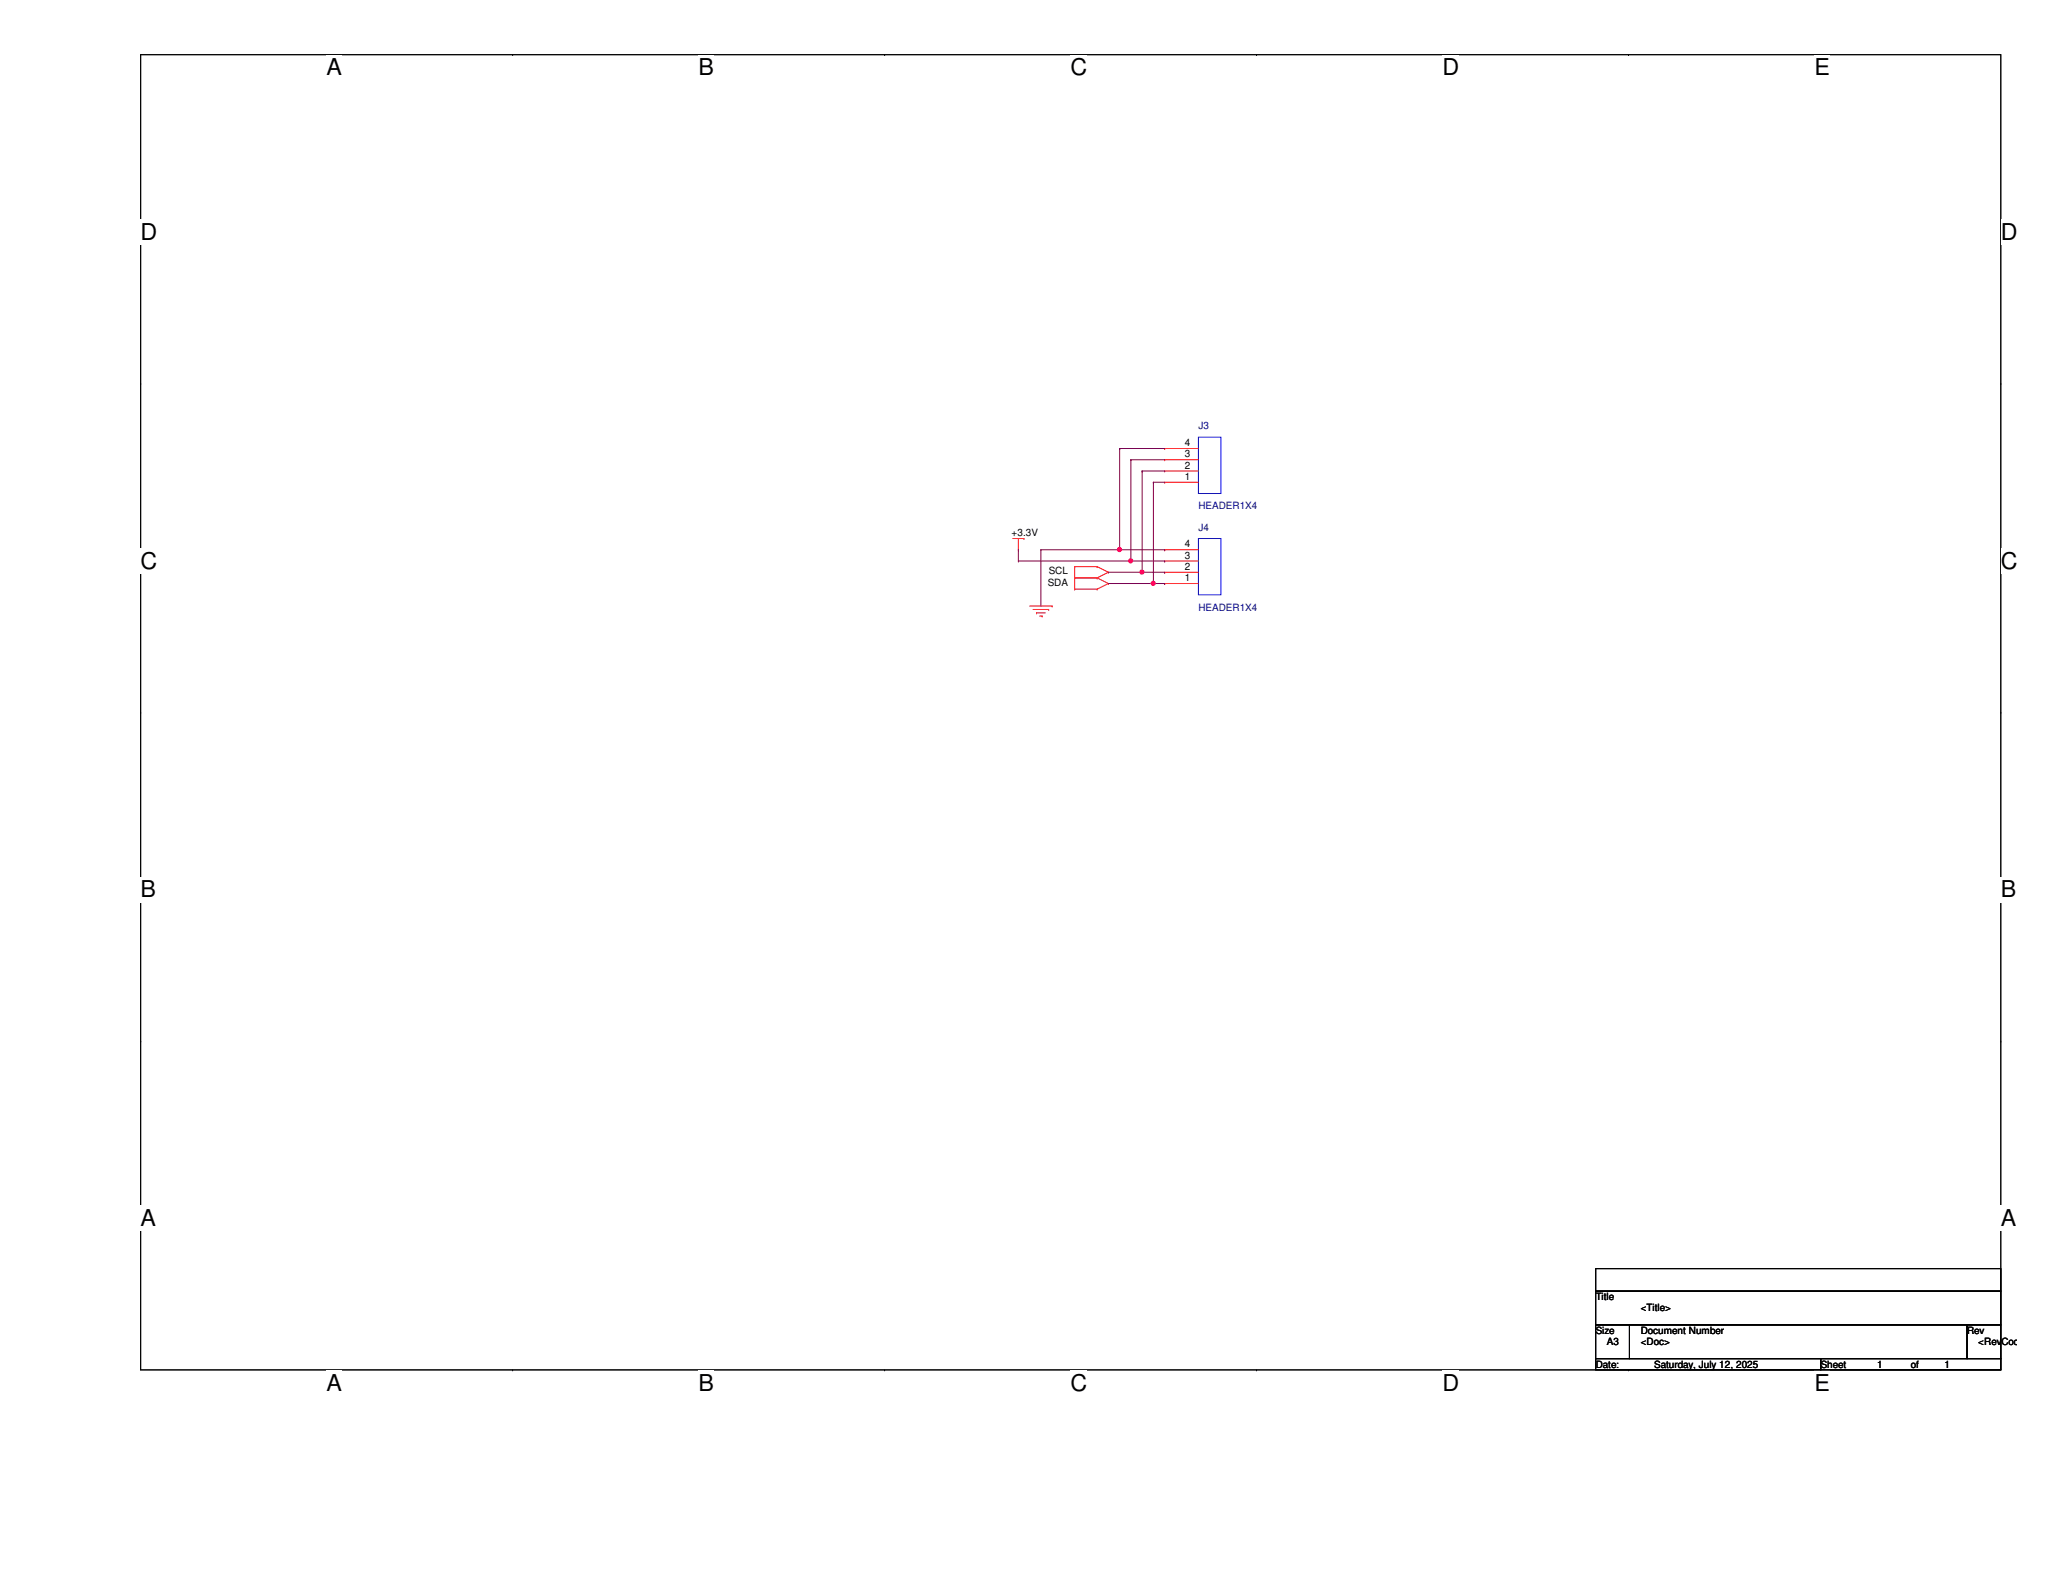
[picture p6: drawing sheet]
<svg xmlns="http://www.w3.org/2000/svg" width="279mm" height="216mm" viewBox="0 0 279 216" stroke-linecap="round" stroke-linejoin="round" font-family="sans-serif">
<path d="M19.1 7.4h251.9v178.1h-251.9z" fill="none" stroke="#000" stroke-width=".14"/>
<g fill="#fff">
<path d="M44.2 7.4h2.1v3.5h-2.1z"/>
<path d="M44.2 185.5h2.1v3.5h-2.1z"/>
</g>
<path d="M69.4 7.4h.1M69.4 185.5h.1" fill="none" stroke="#000" stroke-width=".14"/>
<g fill="#fff">
<path d="M94.6 7.4h2.1v3.5h-2.1z"/>
<path d="M94.6 185.5h2.1v3.5h-2.1z"/>
</g>
<path d="M119.8 7.4h.1M119.8 185.5h.1" fill="none" stroke="#000" stroke-width=".14"/>
<g fill="#fff">
<path d="M145 7.4h2.2v3.5h-2.2z"/>
<path d="M145 185.5h2.2v3.5h-2.2z"/>
</g>
<path d="M170.2 7.4h.1M170.2 185.5h.1" fill="none" stroke="#000" stroke-width=".14"/>
<g fill="#fff">
<path d="M195.4 7.4h2.2v3.5h-2.2z"/>
<path d="M195.4 185.5h2.2v3.5h-2.2z"/>
</g>
<path d="M220.6 7.4h.1M220.6 185.5h.1" fill="none" stroke="#000" stroke-width=".14"/>
<g fill="#fff">
<path d="M245.7 7.4h2.1v3.5h-2.1z"/>
<path d="M245.7 185.5h2.1v3.5h-2.1z"/>
<path d="M19.1 29.7h2.2v3.4h-2.2z"/>
<path d="M271 29.7h2.1v3.4h-2.1z"/>
<path d="M19.1 74.2h2.2v3.5h-2.2z"/>
<path d="M271 74.2h2.1v3.5h-2.1z"/>
</g>
<path d="M19.1 51.9h.1M271 51.9h.1" fill="none" stroke="#000" stroke-width=".14"/>
<g fill="#fff">
<path d="M19.1 118.7h2v3.5h-2z"/>
<path d="M271 118.7h2.1v3.5h-2.1z"/>
</g>
<path d="M19.1 96.5h.1M271 96.5h.1" fill="none" stroke="#000" stroke-width=".14"/>
<g fill="#fff">
<path d="M19.1 163.3h2v3.5h-2z"/>
<path d="M271 163.3h2.1v3.5h-2.1z"/>
</g>
<path d="M19.1 141h.1M271 141h.1M216.1 171.8h54.9v3.1h-54.9zM216.1 174.9h54.9v4.6h-54.9zM216.1 179.5h4.6v4.5h-4.6zM220.7 179.5h45.7v4.5h-45.7zM266.4 179.5h4.6v4.5h-4.6zM216.1 184h30.5v1.5h-30.5zM246.6 184h24.4v1.5h-24.4z" fill="none" stroke="#000" stroke-width=".14"/>
<g fill="none" stroke="#f00" stroke-width=".14">
<path d="M137.2 72.9h1.5M137.9 74.5h.1M137.9 72.9v1.6M138.7 72.9h.1M145.5 78.3h.1M145.5 76.7h.1M145.5 79.8h.1M145.5 78.3h3.1M145.5 76.7v3.1M145.5 76.7h3.1M145.5 79.8h3.1M148.6 78.3h.1"/>
<path d="M148.6 76.7h.1M148.6 79.8h.1M148.6 76.7l1.5 .8M148.6 78.3l1.5 .7M150.1 77.5h.1M150.1 79h.1M150.1 77.5l-1.5 .8M150.1 79l-1.5 .8M157.7 65.3h.1M157.7 63.8h.1M157.7 62.3h.1M157.7 60.7h.1"/>
<path d="M157.7 79h.1M157.7 77.5h.1M157.7 76h.1M157.7 74.5h.1M157.7 65.3h4.6M157.7 63.8h4.6M157.7 62.3h4.6M157.7 60.7h4.6M157.7 79h4.6M157.7 77.5h4.6M157.7 76h4.6M157.7 74.5h4.6"/>
<path d="M139.4 82.1h3.1M139.9 82.5h2.1M140.4 83h.1M140.4 83h1.2M140.8 83.4h.3M141.1 83.4h.1M142 82.5h.1M142.5 82.1h.1"/>
</g>
<path d="M162.3 59.2h3.1v7.6h-3.1zM162.3 72.9h3.1v7.7h-3.1z" fill="none" stroke="#00f" stroke-width=".14"/>
<path d="M137.9 76h.1M137.9 74.5v1.5M137.9 76h15.3M153.2 76h.1" fill="none" stroke="#800040" stroke-width=".14"/>
<circle cx="153.1" cy="76" r=".29" fill="#f0f"/>
<circle cx="153.1" cy="76" r=".29" fill="none" stroke="#f0f" stroke-width=".14"/>
<path d="M141 74.5h10.6M151.6 74.5h.1" fill="none" stroke="#800040" stroke-width=".14"/>
<circle cx="151.6" cy="74.4" r=".29" fill="#f0f"/>
<circle cx="151.6" cy="74.4" r=".29" fill="none" stroke="#f0f" stroke-width=".14"/>
<g fill="none" stroke="#800040" stroke-width=".14">
<path d="M141 74.5h.1M141 74.5v7.6M150.1 77.5h4.6M150.1 79h6.1M151.6 60.7h.1M151.6 60.7h6.1M151.6 60.7v13.8h6.1M153.2 62.3h.1M153.2 62.3h4.5M153.2 62.3v13.7h4.5M154.7 77.5h.1M154.7 63.8h.1"/>
<path d="M154.7 63.8h3M154.7 63.8v13.7M156.2 79h.1M157.7 74.5h.1M157.7 76h.1"/>
</g>
<circle cx="154.7" cy="77.5" r=".29" fill="#f0f"/>
<circle cx="154.7" cy="77.5" r=".29" fill="none" stroke="#f0f" stroke-width=".14"/>
<path d="M154.7 77.5h3M156.2 65.3h.1M156.2 65.3h1.5M156.2 65.3v13.7M157.7 77.5h.1" fill="none" stroke="#800040" stroke-width=".14"/>
<circle cx="156.2" cy="79" r=".29" fill="#f0f"/>
<circle cx="156.2" cy="79" r=".29" fill="none" stroke="#f0f" stroke-width=".14"/>
<path d="M156.2 79h1.5M157.7 79h.1" fill="none" stroke="#800040" stroke-width=".14"/>
<circle cx="153.1" cy="76" r=".29" fill="#f0f"/>
<circle cx="153.1" cy="76" r=".29" fill="none" stroke="#f0f" stroke-width=".14"/>
<circle cx="151.6" cy="74.4" r=".29" fill="#f0f"/>
<circle cx="151.6" cy="74.4" r=".29" fill="none" stroke="#f0f" stroke-width=".14"/>
<circle cx="154.7" cy="77.5" r=".29" fill="#f0f"/>
<circle cx="154.7" cy="77.5" r=".29" fill="none" stroke="#f0f" stroke-width=".14"/>
<circle cx="156.2" cy="79" r=".29" fill="#f0f"/>
<circle cx="156.2" cy="79" r=".29" fill="none" stroke="#f0f" stroke-width=".14"/>
<g font-size="3.1">
<text x="44.2" y="10.2">A</text>
<text x="94.6" y="10.2">B</text>
<text x="145" y="10.2">C</text>
<text x="195.4" y="10.2">D</text>
<text x="245.7" y="10.2">E</text>
<text x="19" y="32.5">D</text>
<text x="271" y="32.5">D</text>
<text x="19" y="77">C</text>
<text x="271" y="77">C</text>
<text x="19" y="121.5">B</text>
<text x="271" y="121.5">B</text>
<text x="19" y="166.1">A</text>
<text x="271" y="166.1">A</text>
<text x="44.2" y="188.3">A</text>
<text x="94.6" y="188.3">B</text>
<text x="145" y="188.3">C</text>
<text x="195.4" y="188.3">D</text>
<text x="245.7" y="188.3">E</text>
</g>
<g font-size="1.4" fill="#000080">
<text x="162.3" y="58.2">J3</text>
<text x="162.3" y="69">HEADER1X4</text>
<text x="162.3" y="71.9">J4</text>
<text x="162.3" y="82.7">HEADER1X4</text>
</g>
<g font-size="1.4">
<text x="160.5" y="65">1</text>
<text x="160.5" y="63.5">2</text>
<text x="160.5" y="61.9">3</text>
<text x="160.5" y="60.4">4</text>
<text x="137" y="72.6">+3.3V</text>
<text x="142" y="77.8">SCL</text>
<text x="160.5" y="77.2">2</text>
<text x="160.5" y="75.6">3</text>
<text x="160.5" y="74.1">4</text>
<text x="141.9" y="79.3">SDA</text>
<text x="160.5" y="78.7">1</text>
<text x="216.1" y="176.1">Title</text>
<text x="222.2" y="177.6">&lt;Title&gt;</text>
<text x="216.1" y="180.7">Size</text>
<text x="216.1" y="185.3">Date:</text>
<text x="217.6" y="182.2">A3</text>
<text x="222.2" y="182.2">&lt;Doc&gt;</text>
<text x="222.2" y="180.7">Document Number</text>
<text x="224" y="185.3">Saturday, July 12, 2025</text>
<text x="246.6" y="185.3">Sheet</text>
<text x="254.2" y="185.3">1</text>
<text x="258.8" y="185.3">of</text>
<text x="263.4" y="185.3">1</text>
<text x="266.4" y="180.7">Rev</text>
<text x="267.9" y="182.2">&lt;RevCod</text>
</g>
</svg>
